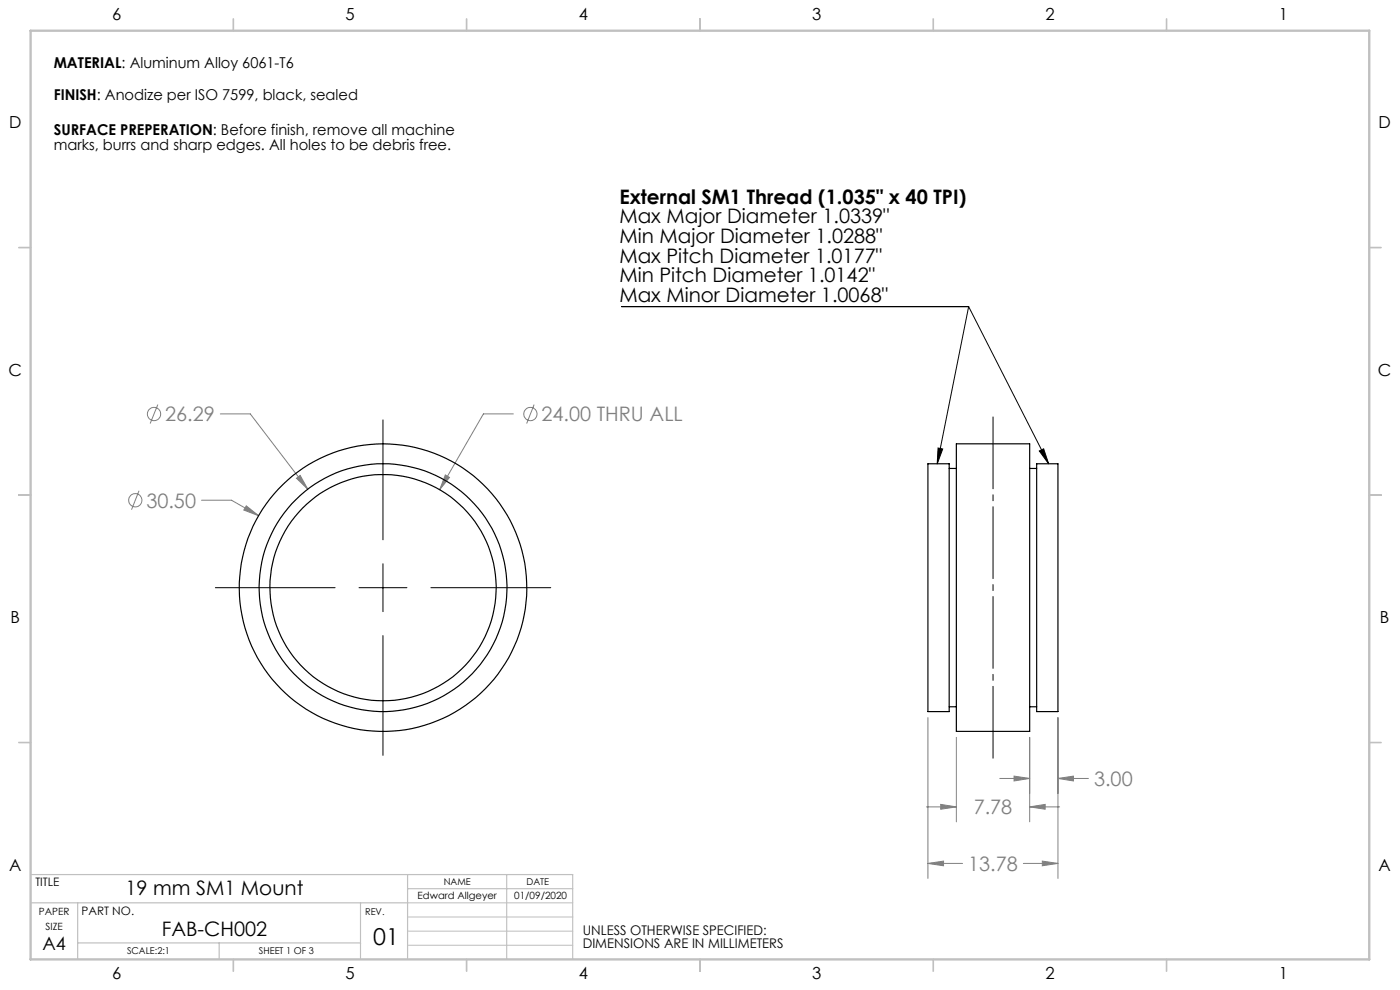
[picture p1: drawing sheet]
<svg xmlns="http://www.w3.org/2000/svg" width="297mm" height="210mm" viewBox="0 0 297 210" stroke-linecap="round" stroke-linejoin="round" font-family="sans-serif">
<g fill="none" stroke="#808080" stroke-width=".21">
<path d="M33.5 85.8l-1.6 4M46.7 87.8h6.4l12.2 16M108.9 87.8h-6.3l-9.3 16.1M113.3 85.8l-1.6 4M29.5 104.1l-1.6 4M42.8 106.1h6.3l5.8 3.3M52.2 107.3l2.7 2.1-3.2-1.2zM62.9 101.5l.8-.6 1.6 2.9zM94.5 100.7l.9 .6-2.1 2.6zM196.8 152.2v34.1M202.9 156.4v17.9M218.4 156.4v17.9"/>
<path d="M224.4 152.2v34.1M196.5 171.2h6.4M199.6 170.6l3.3 .6-3.3 .5zM212.1 165.1h6.3M215.1 164.6l3.3 .5-3.3 .6zM218.4 171.2l3.3-.6v1.1zM218.4 171.2h6.4M224.4 165.1l3.3-.5v1.1zM224.4 165.1h6.5M196.8 183.2l3.4-.5v.9zM196.8 183.2h7.4M217.1 183.2h7.3"/>
<path d="M221.1 182.7l3.3 .5-3.3 .4z"/>
<circle cx="32.7" cy="87.8" r="1.41"/>
<circle cx="112.5" cy="87.8" r="1.42"/>
<circle cx="28.7" cy="106.1" r="1.41"/>
</g>
<path d="M131.9 65h73.6M205.5 65l-6.7 33.4M205.5 65l17 33.4M81.2 89.1v25.4M199 95l1 .2-1.2 3.2zM220.5 95.7l.9-.5 1.1 3.2zM81.2 119.6v10.1M45.7 124.7h25.4M76.2 124.7h10.1M81.2 134.8v25.4M91.4 124.7h25.4" fill="none" stroke="#000" stroke-width=".21"/>
<path d="M210.7 161.5v-73.7" fill="none" stroke="#000" stroke-width=".21" stroke-dasharray="15.2 1.3 1.3 1.3" stroke-dashoffset="-.7"/>
<path d="M86.5 191.5h35M86.5 194.5h35M86.5 197.5h35M86.5 200.5h35" fill="none" stroke="#c0c0c0" stroke-width=".21"/>
<path d="M6.5 191.5h80M6.5 185.5h115v18M16.5 191.5v12M76.5 191.5v12M86.5 185.5v18M86.5 188.5h35M107.5 185.5v18M16.5 200h60M46.5 200v3.5" fill="none" stroke="#c0c0c0" stroke-width=".25"/>
<g fill="none" stroke="#c0c0c0" stroke-width=".35">
<path d="M49.5 4v2.5M99 4v2.5M148.5 4v2.5M198 4v2.5M247.5 4v2.5M4 52.5h2.5M290.5 52.5h2.5M4 105h2.5M290.5 105h2.5M4 157.5h2.5M290.5 157.5h2.5M49.5 203.5v2.5"/>
<path d="M99 203.5v2.5M148.5 203.5v2.5M198 203.5v2.5M247.5 203.5v2.5"/>
</g>
<path d="M6.5 6.5h284v197h-284z" fill="none" stroke="#c0c0c0" stroke-width=".5"/>
<path d="M199 95l1 .2-1.2 3.2zM220.5 95.7l.9-.5 1.1 3.2z" fill="#000"/>
<path d="M196.8 183.2l3.4-.5v.9zM221.1 182.7l3.3 .5-3.3 .4zM199.6 170.6l3.3 .6-3.3 .5zM218.4 171.2l3.3-.6v1.1zM215.1 164.6l3.3 .5-3.3 .6zM224.4 165.1l3.3-.5v1.1zM52.2 107.3l-.5 .9 3.2 1.2zM62.9 101.5l2.4 2.3-1.6-2.9zM94.5 100.7l-1.2 3.2 2.1-2.6z" fill="#808080"/>
<g fill="none" stroke="#000" stroke-width=".25">
<path d="M196.9 98.4h4.5v52.5h-4.5zM201.4 99.4h1.5M202.9 94.1h15.5v61h-15.5zM218.4 99.4h1.5M219.9 98.4h4.5v52.5h-4.5zM201.4 149.9h1.5M218.4 149.9h1.5"/>
<circle cx="81.3" cy="124.7" r="30.5"/>
<circle cx="81.3" cy="124.7" r="24"/>
<circle cx="81.3" cy="124.7" r="26.3"/>
</g>
<text font-size="4.9" x="79.2" y="200.4">01</text>
<g font-size="4.2">
<text x="131.4" y="43.2">External SM1 Thread (1.035&quot; x 40 TPI)</text>
<text x="131.4" y="47.4">Max Major Diameter 1.0339&quot;</text>
<text x="131.4" y="51.5">Min Major Diameter 1.0288&quot;</text>
<text x="131.4" y="55.7">Max Pitch Diameter 1.0177&quot;</text>
<text x="131.4" y="59.9">Min Pitch Diameter 1.0142&quot;</text>
<text x="131.4" y="64.1">Max Minor Diameter 1.0068&quot;</text>
<text x="26.6" y="189.9">19 mm SM1 Mount</text>
<text x="34.3" y="198.6">FAB-CH002</text>
</g>
<g font-size="4.2" fill="#808080">
<text x="35" y="89.4">26.29</text>
<text x="114.9" y="89.4">24.00 THRU ALL</text>
<text x="31" y="107.7">30.50</text>
<text x="232.1" y="166.7">3.00</text>
<text x="206.6" y="172.7">7.78</text>
<text x="205.4" y="184.7">13.78</text>
</g>
<text font-size="3.9" x="9" y="201.5">A4</text>
<g font-size="3.5">
<text x="23.8" y="4.2">6</text>
<text x="73.3" y="4.2">5</text>
<text x="122.8" y="4.2">4</text>
<text x="172.3" y="4.2">3</text>
<text x="221.8" y="4.2">2</text>
<text x="271.3" y="4.2">1</text>
<text x="1.9" y="27.2">D</text>
<text x="292.4" y="27.2">D</text>
<text x="1.8" y="79.7">C</text>
<text x="292.3" y="79.7">C</text>
<text x="2.2" y="132.2">B</text>
<text x="292.7" y="132.2">B</text>
<text x="1.9" y="184.7">A</text>
<text x="292.4" y="184.7">A</text>
<text x="23.8" y="207.7">6</text>
<text x="73.3" y="207.7">5</text>
<text x="122.8" y="207.7">4</text>
<text x="172.3" y="207.7">3</text>
<text x="221.8" y="207.7">2</text>
<text x="271.3" y="207.7">1</text>
</g>
<g font-size="3.2">
<text x="11.4" y="14.4">MATERIAL: Aluminum Alloy 6061-T6</text>
<text x="11.4" y="21.3">FINISH: Anodize per ISO 7599, black, sealed</text>
<text x="11.4" y="28.6">SURFACE PREPERATION: Before finish, remove all machine</text>
<text x="11.4" y="31.8">marks, burrs and sharp edges. All holes to be debris free.</text>
</g>
<g font-size="2.8">
<text x="123.6" y="198.4">UNLESS OTHERWISE SPECIFIED:</text>
<text x="123.6" y="201.2">DIMENSIONS ARE IN MILLIMETERS</text>
</g>
<g font-size="2.5">
<text x="7.5" y="188">TITLE</text>
<text x="17.3" y="194">PART NO.</text>
</g>
<g font-size="2.1">
<text x="88.6" y="190.6">Edward Allgeyer</text>
<text x="109.1" y="190.6">01/09/2020</text>
<text x="8.3" y="194.2">PAPER</text>
<text x="9.7" y="197.3">SIZE</text>
</g>
<g font-size="2">
<text x="94.1" y="187.7">NAME</text>
<text x="111.7" y="187.7">DATE</text>
<text x="77.5" y="194.1">REV.</text>
<text x="26.9" y="202.3">SCALE:2:1</text>
<text x="54.9" y="202.3">SHEET 1 OF 3</text>
</g>
</svg>
